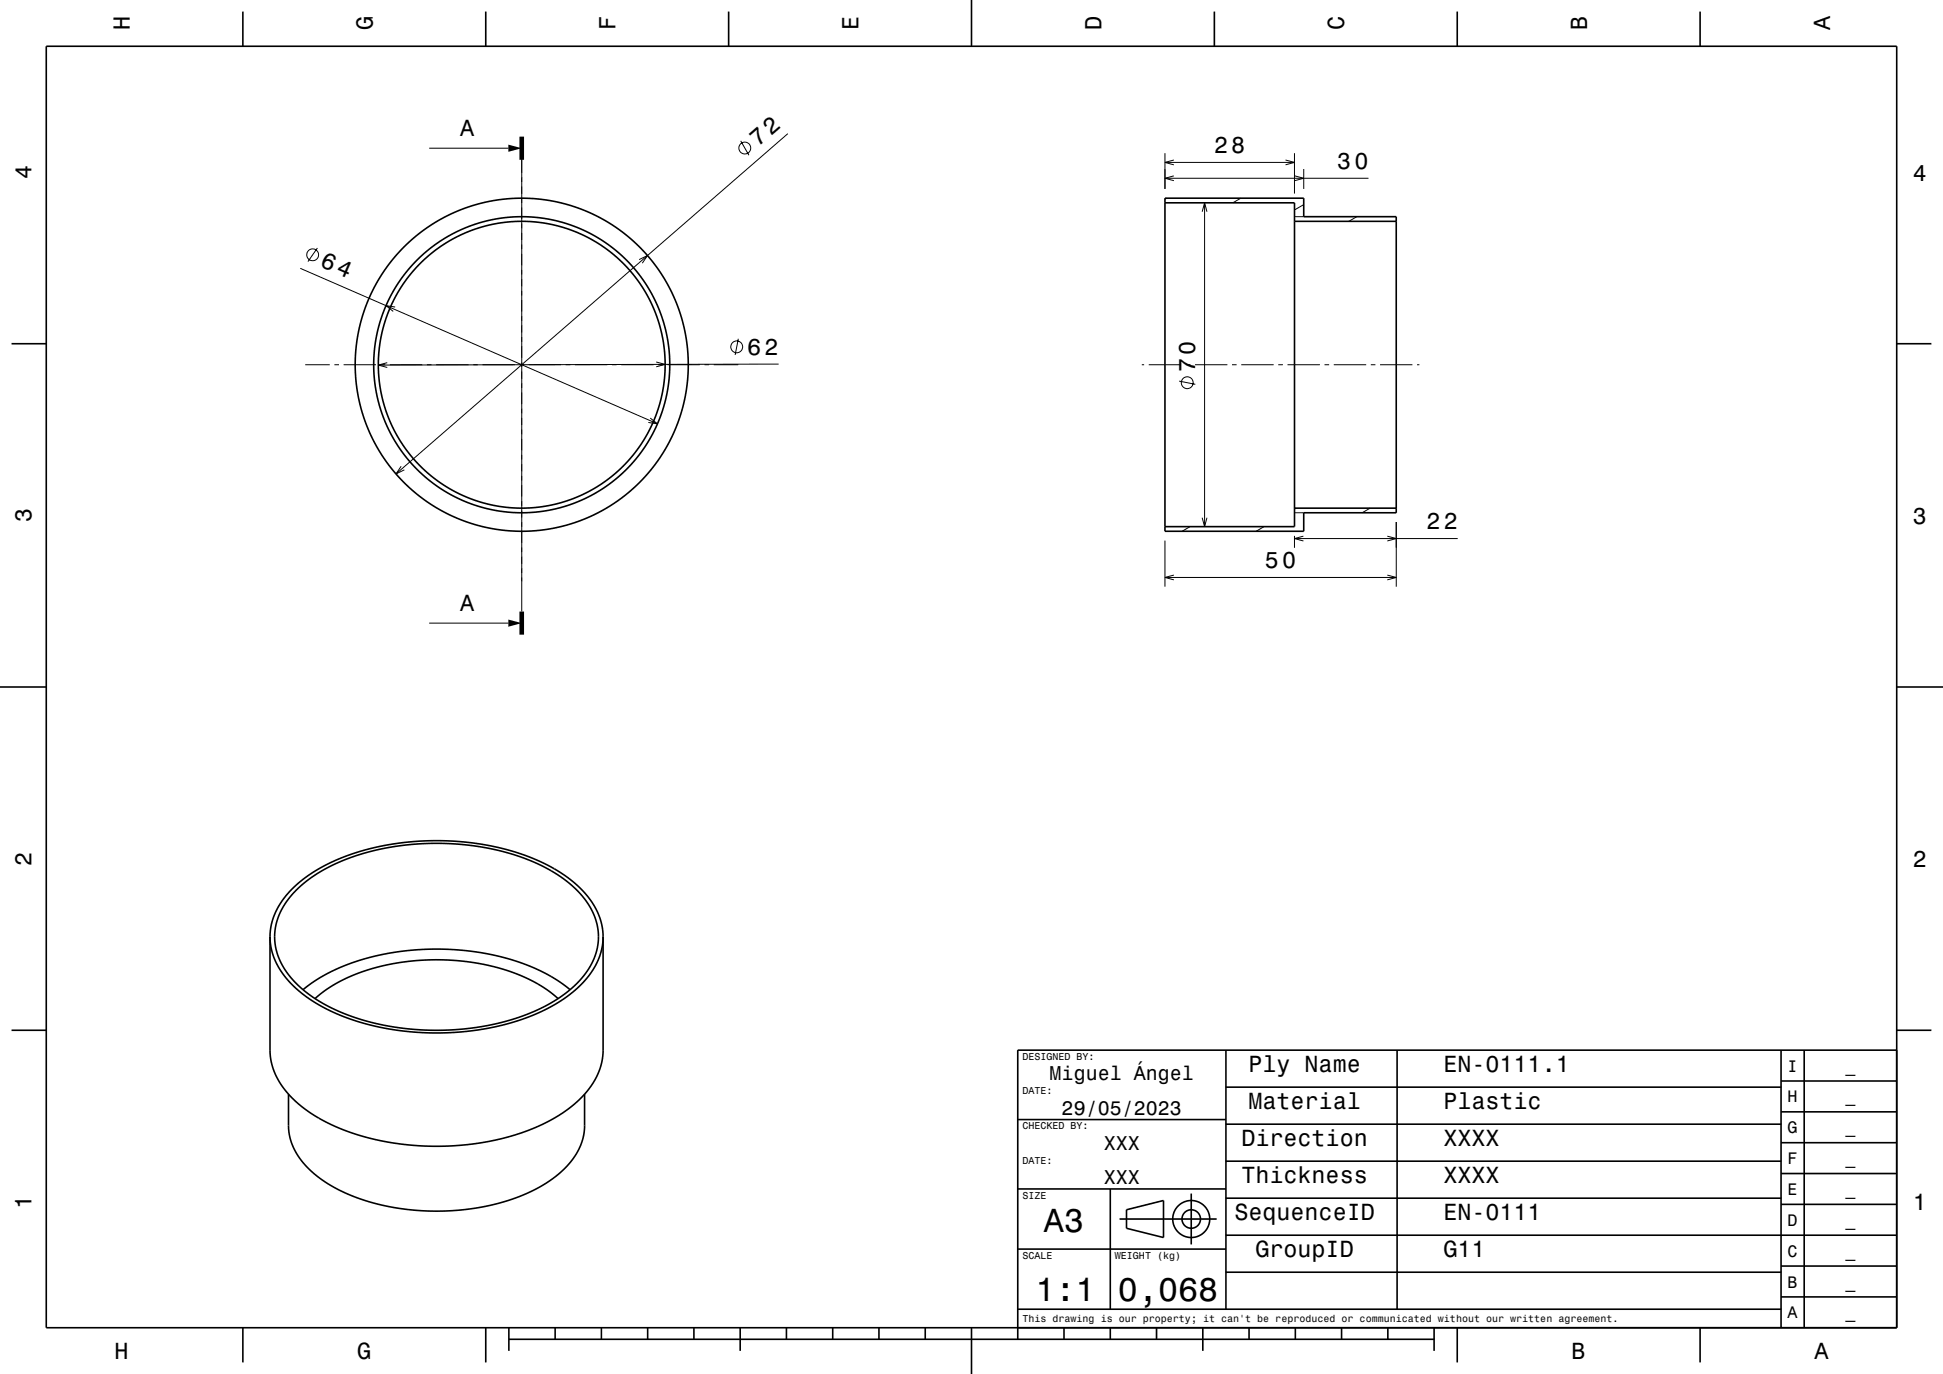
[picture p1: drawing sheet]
<svg xmlns="http://www.w3.org/2000/svg" width="420mm" height="297mm" viewBox="0 0 420 297" stroke-linecap="round" stroke-linejoin="round" font-family="sans-serif">
<g fill="none" stroke="#000" stroke-width=".22">
<path d="M92.8 32h17.1M112.8 32v100.2M160.1 30.4l1.8 3.2M170.3 28.9l-84.7 73.5M251.8 33.1v7.7M251.8 35.1h28M251.8 38.5h44M253.7 34.6l-1.9 .5 1.9 .5M253.7 38l-1.9 .5 1.9 .6M277.9 34.6l1.9 .5-1.9 .5M279.8 33.1v8.7M279.9 38l1.9 .5-1.9 .6"/>
<path d="M281.8 36.5v4.3M64.9 58l77.2 33.6M68.6 53.6l-2 2.9M138.2 56.1l1.8-.9-1.2 1.7M252.2 42.8l-.4 .3M259.9 45.8l.5-2 .5 2M260.4 43.8v70M268.2 42.8l-1.7 1M279.8 46.8h2M281.8 44.2l-2 1.2M293.3 46.8l-1.7 1M66 78.8h5.3"/>
<path d="M72.3 78.8h1M74.3 78.8h7M82.3 78.8h1M83.7 78.4l-1.9 .5 1.9 .5M84.3 78.8h7M85.4 66.4l-2-.3 1.6 1.2M92.3 78.8h1M94.3 78.8h7M102.3 78.8h1M104.3 78.8h7M112.3 78.8h1M114.3 78.8h7"/>
<path d="M122.3 78.8h1M124.3 78.8h7M132.3 78.8h1M134.3 78.8h7M141.8 78.2l2 .6-2 .5M142.3 78.8h1M144.3 78.8h7M152.3 78.8h1M154.3 78.8h5.3M159.6 73.2l-.7 3.5M168.3 78.7l-86.5 .2M246.8 78.8h.5"/>
<path d="M248.3 78.8h7M256.3 78.8h1M258.3 78.8h7M266.3 78.8h1M268.3 78.8h7M276.3 78.8h1M278.3 78.8h7M286.3 78.8h1M288.3 78.8h7M296.3 78.8h1M298.3 78.8h7M306.3 78.8h.5"/>
<path d="M140.6 90.4l1.5 1.2-2-.3M254.9 82.4l3.5 .7M86.7 100.8l-1.1 1.6 1.8-.8M251.8 116.8v10M257.2 113.8l-1.7 1M259.9 111.9l.5 1.9 .5-1.9M273.2 113.8l-1.7 1M279.8 110.8h2M279.8 115.8v2.6M279.8 116.4h35.3M280.2 109.8l-.4 .2M281.7 115.9l-1.9 .5 1.9 .5"/>
<path d="M296.2 109.8l-1.8 1M299.9 115.9l1.9 .5-1.9 .5M301.8 112.8v14M92.8 134.7h17.1M251.8 124.8h50M253.7 124.3l-1.9 .5 1.9 .5M299.9 124.3l1.9 .5-1.9 .5"/>
<circle cx="161" cy="32" r="1.28"/>
<circle cx="67.6" cy="55.1" r="1.28"/>
<circle cx="159.3" cy="75" r="1.28"/>
<circle cx="256.6" cy="82.7" r="1.28"/>
</g>
<g fill="none" stroke="#000" stroke-width=".35">
<path d="M10 10h400v277h-400zM52.5 2.5v7.5M105 2.5v7.5M157.5 2.5v7.5M210 0v10M262.5 2.5v7.5M315 2.5v7.5M367.5 2.5v7.5M251.8 42.8h30v4h20v64h-20v4h-30zM251.8 43.8h28v70h-28M279.8 47.8h22M2.5 74.3h7.5"/>
<path d="M410 74.3h7.5M279.8 109.8h22M0 148.5h10M410 148.5h10M63.9 192.6l3.2-2.8 4.1-2.5 4.7-2 5.5-1.6 5.8-1 5.9-.4 6.2 .2 5.9 .8 5.7 1.4 4.8 1.8 4.3 2.2 3.7 2.7 1.5 1.5 1.4 1.7 1.7 3 .6 1.7 .4 1.6 .1 1.7-.2 1.9-.6 2.3-1 2.1-1.4 2-1.8 2-2.4 2-2.3 1.6-2.8 1.4-3 1.4-3.6 1.2-3.7 .9-3.3 .6-3.9 .5-3.8 .2-4.2-.1-3.5-.2-3.9-.6-3.5-.7-3.8-1.1-3.1-1.2-2.9-1.4-2.6-1.6-2.6-1.9-2-1.8-1.6-2-1.2-2-.9-2.3-.4-2.4v-2.2l.5-2.3 .9-2.2 1.5-2.3zM65.5 213.9l2.7-2 2.9-1.6 3.5-1.6 3.2-1.1 4.1-1.1 3.8-.7 4.2-.5 4-.1 4.2 .1 4.2 .4 4.1 .7 4.1 1 3.8 1.4 3.5 1.6 2.8 1.6 2.6 1.9M68.1 215.9l2-1.7 2.7-1.7 2.8-1.4 3.6-1.3 3.3-1 4.1-.8 3.6-.4 4-.1 4 .1 3.7 .4 3.8 .7 3.6 1 3.2 1.1 3.1 1.5 2.7 1.7 2.3 1.9M130.4 202.5l-.1 25.4-.3 1.9-.6 2-1 2-1.2 1.8-2.4 2.5-3.3 2.6-3.5 2-4 1.7-4.2 1.4-5.1 1.1-4.6 .6-5.3 .3-5.2-.2-4.9-.6-4.9-1-4.7-1.4-4.2-1.8-3.5-2.1-3.4-2.5-2.3-2.5-1.3-1.8-.9-1.8-.6-1.7-.4-2-.1-25.9M130.4 202.5l-.2 1.8-.5 2.3-.8 1.8-1.2 1.9-1.4 1.8-1.9 1.9-2.1 1.6-2.2 1.4-2.7 1.5-2.8 1.2-6.2 1.9-6.4 1.2-7.2 .5-6.9-.4-3.7-.5-3.3-.6-6.2-1.9-3-1.3-2.6-1.3-2.4-1.5-2.1-1.6-1.9-1.9-1.5-1.8-1.3-2-.9-2-.5-2.1-.1-1.9M130.4 202.5l-.2-2.2-.6-2.1-.8-1.8-1.2-1.9-1.5-1.8-2-1.9-1.9-1.5-2.6-1.6-2.8-1.4-3-1.3-6.2-1.8-6.7-1.1-7-.4-7 .5-3.8 .6-3.3 .7-5.9 1.9-2.6 1.1-2.7 1.5-2.2 1.4-2.2 1.7-1.7 1.8-1.5 1.8-1.2 2.1-.8 1.9-.5 1.9-.1 1.9M2.5 222.7h7.5M62.4 236.5v7.4l.6 3 .7 1.7 1.2 1.9 1.4 1.7 2 1.8 2.5 1.8 2.7 1.5 3.2 1.4 3.2 1.1 3.4 .9 3.6 .6 3.7 .4 3.5 .1 3.7-.1 4-.4 3.8-.7 3.2-.8 3.2-1.1 2.9-1.2 2.7-1.5 2.4-1.6 2.1-1.8 1.4-1.7 1.2-1.6 1-2.1 .4-1.6 .3-1.7v-7.4"/>
<path d="M265 235h120M265 227v56M302 227v56M385 233.7h25M385 227v60M390 227v60M410 222.7h7.5M410 227h-190v62.5M220 257h45M220 242h45M240 257v26M257.5 258v11"/>
<path d="M265 259h120M265 251h120M265 243h120M385 253.7h25M385 247h25M385 240.3h25M220 270h45M242 263.5h21M243.5 261.5l8-2v8l-8-2zM265 275h120M265 267h145M385 273.7h25"/>
<path d="M385 260.3h25M52.5 287v7.5M105 287v7.5M110 289.5h200M110 287v5M120 287v2.5M130 287v2.5M140 287v2.5M150 287v2.5M160 287v5M170 287v2.5M180 287v2.5"/>
<path d="M190 287v2.5M200 287v2.5M210 287v10M220 283h165M230 287v2.5M240 287v2.5M250 287v2.5M260 287v5M270 287v2.5M280 287v2.5M290 287v2.5M300 287v2.5"/>
<path d="M310 287v5M315 287v7.5M367.5 287v7.5M385 280.3h25"/>
<circle cx="112.8" cy="78.8" r="31"/>
<circle cx="112.8" cy="78.8" r="32"/>
<circle cx="112.8" cy="78.8" r="36"/>
<circle cx="257.5" cy="263.5" r="2"/>
<circle cx="257.5" cy="263.5" r="4"/>
</g>
<path d="M112.8 29.5v5M112.8 132.2v5" fill="none" stroke="#000" stroke-width="1" stroke-linecap="butt"/>
<g fill="#000">
<path d="M109.9 31.3l2.9 .7-2.9 .8z" fill-rule="evenodd"/>
<path d="M109.9 133.9l2.9 .8-2.9 .8z" fill-rule="evenodd"/>
</g>
<g font-size="7.2">
<text x="225.7" y="266.3">A3</text>
<text x="223.8" y="281.3">1:1</text>
<text x="241.7" y="281.3">0,068</text>
</g>
<g font-size="5.1">
<text x="163.9" y="31.8" transform="rotate(-41 163.9 31.8)">72</text>
<text x="69" y="57.6" transform="rotate(23 69 57.6)">64</text>
</g>
<g font-size="5">
<text x="28.1" y="6.5" transform="rotate(-90 28.1 6.5)">H</text>
<text x="80.6" y="6.5" transform="rotate(-90 80.6 6.5)">G</text>
<text x="133.1" y="6.5" transform="rotate(-90 133.1 6.5)">F</text>
<text x="185.6" y="6.5" transform="rotate(-90 185.6 6.5)">E</text>
<text x="238.1" y="6.5" transform="rotate(-90 238.1 6.5)">D</text>
<text x="290.6" y="6.5" transform="rotate(-90 290.6 6.5)">C</text>
<text x="343.1" y="6.5" transform="rotate(-90 343.1 6.5)">B</text>
<text x="395.6" y="6.5" transform="rotate(-90 395.6 6.5)">A</text>
<text x="99.4" y="29.4">A</text>
<text x="262.4" y="33.1">28</text>
<text x="6.8" y="38.7" transform="rotate(-90 6.8 38.7)">4</text>
<text x="289" y="36.5">30</text>
<text x="413.5" y="39">4</text>
<text x="161.5" y="76.7">62</text>
<text x="258.4" y="80.4" transform="rotate(-90 258.4 80.4)">70</text>
<text x="6.8" y="112.9" transform="rotate(-90 6.8 112.9)">3</text>
<text x="413.5" y="113.2">3</text>
<text x="308.3" y="114.4">22</text>
<text x="273.4" y="122.8">50</text>
<text x="99.4" y="132.1">A</text>
<text x="6.8" y="187.1" transform="rotate(-90 6.8 187.1)">2</text>
<text x="413.5" y="187.4">2</text>
<text x="269.9" y="231.8">Ply Name</text>
<text x="312" y="231.8">EN-0111.1</text>
<text x="269.9" y="239.8">Material</text>
<text x="312" y="239.8">Plastic</text>
<text x="268.3" y="247.8">Direction</text>
<text x="312" y="247.8">XXXX</text>
<text x="268.3" y="255.8">Thickness</text>
<text x="312" y="255.8">XXXX</text>
<text x="6.8" y="261.3" transform="rotate(-90 6.8 261.3)">1</text>
<text x="266.8" y="263.8">SequenceID</text>
<text x="312" y="263.8">EN-0111</text>
<text x="413.5" y="261.6">1</text>
<text x="271.4" y="271.8">GroupID</text>
<text x="312" y="271.8">G11</text>
<text x="24.7" y="293.8">H</text>
<text x="77.2" y="293.8">G</text>
<text x="339.7" y="293.8">B</text>
<text x="392.2" y="293.8">A</text>
</g>
<g font-size="4.3">
<text x="226.9" y="233.5">Miguel Ángel</text>
<text x="229.5" y="241">29/05/2023</text>
<text x="238.6" y="248.5">XXX</text>
<text x="238.6" y="256">XXX</text>
</g>
<g font-size="3.6">
<text x="386.4" y="231.6">I</text>
<text x="398.9" y="231.6">_</text>
<text x="386.4" y="238.3">H</text>
<text x="398.9" y="238.3">_</text>
<text x="386.4" y="245">G</text>
<text x="398.9" y="245">_</text>
<text x="386.4" y="251.6">F</text>
<text x="398.9" y="251.6">_</text>
<text x="386.4" y="258.3">E</text>
<text x="398.9" y="258.3">_</text>
<text x="386.4" y="265">D</text>
<text x="398.9" y="265">_</text>
<text x="386.4" y="271.6">C</text>
<text x="398.9" y="271.6">_</text>
<text x="386.4" y="278.3">B</text>
<text x="398.9" y="278.3">_</text>
<text x="386.4" y="285">A</text>
<text x="398.9" y="285">_</text>
</g>
<g font-size="2.2">
<text x="221" y="229.1">DESIGNED BY:</text>
<text x="221" y="236.6">DATE:</text>
<text x="221" y="244.1">CHECKED BY:</text>
<text x="221" y="251.6">DATE:</text>
<text x="221" y="259.1">SIZE</text>
<text x="221" y="272.1">SCALE</text>
<text x="241" y="272.1">WEIGHT (kg)</text>
<text x="221" y="285.8">This drawing is our property; it can't be reproduced or communicated without our written agreement.</text>
</g>
</svg>
